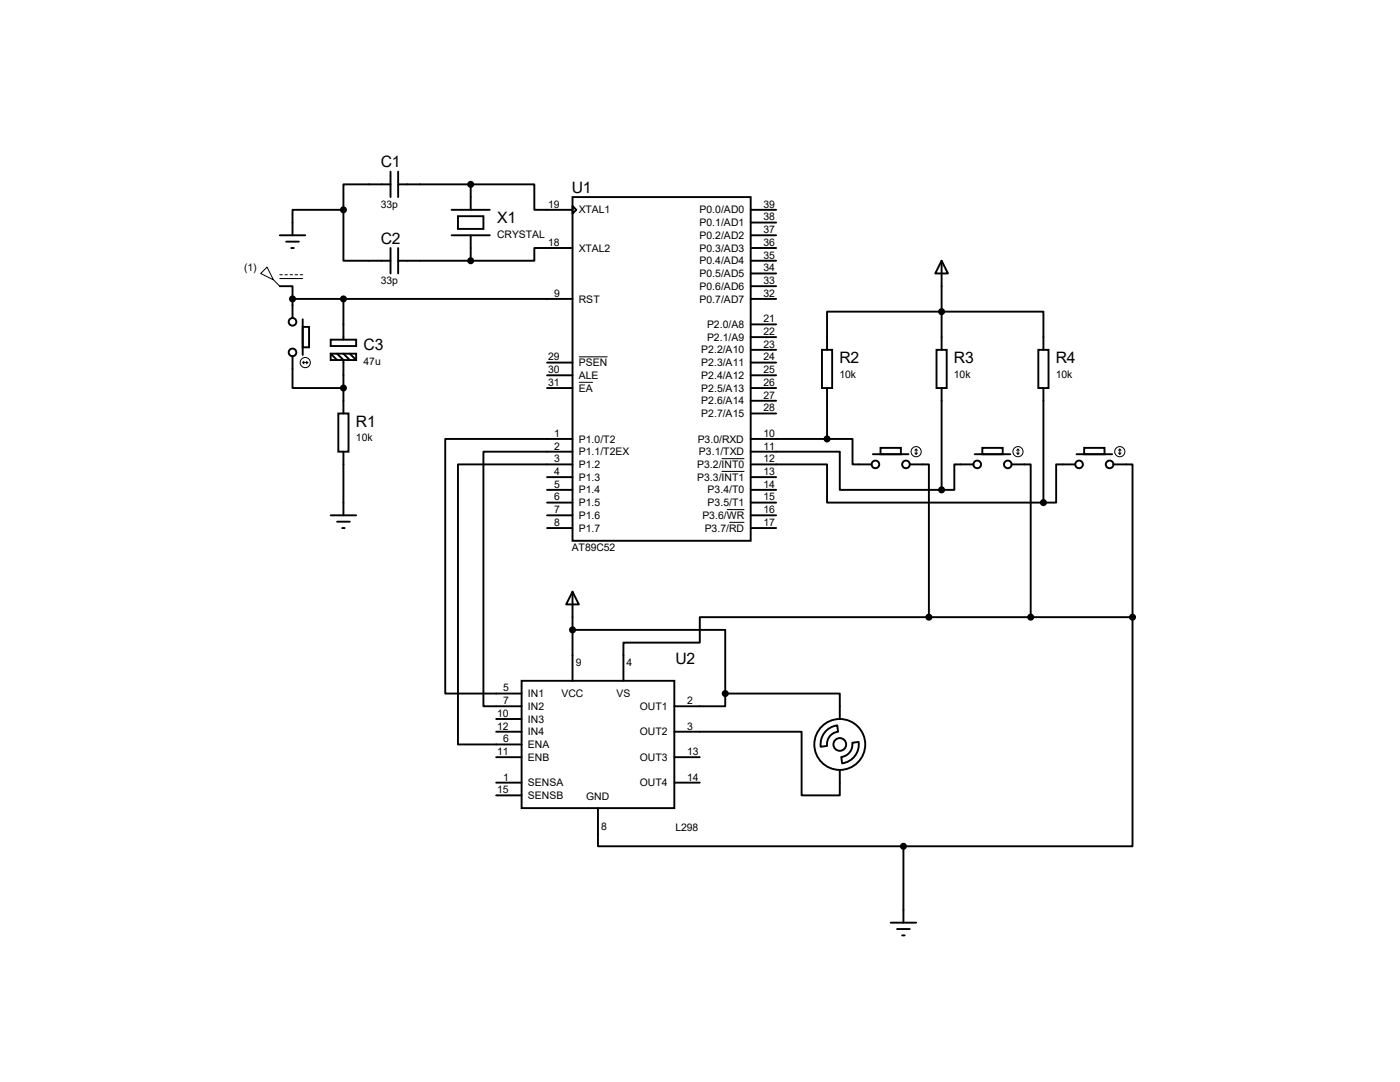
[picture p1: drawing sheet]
<svg xmlns="http://www.w3.org/2000/svg" width="279mm" height="216mm" viewBox="0 0 279 216" stroke-linecap="round" stroke-linejoin="round" font-family="sans-serif">
<g fill="none" stroke="#000" stroke-width=".38">
<path d="M77.9 36.8h-9.4v5.1M77.9 34.2v5.1M79.5 36.8h14.4M79.5 34.2v5.1M93.9 36.8h12.7v5.1h7.7M93.9 36.8v5.1M114.3 39.3h35.5v68.6h-35.5zM55.8 57.1h2.6v2.5M55.8 46.9h5.1M57.1 48.2h2.5M58.1 49.5h.5M58.4 59.6h55.9"/>
<path d="M58.4 59.6v3.9M68.5 41.9v10.1h9.4M68.5 41.9h-10.1v5M68.5 59.6v8.2M77.9 49.5v5.1M79.5 52h14.4M79.5 49.5v5.1M90.1 41.9h7.6M90.1 46.9h7.6M91.4 43.1h5.1v2.6h-5.1zM93.9 46.9v5.1M114.3 41.1l.7 .8-.7 .7z"/>
<path d="M114.3 49.5h-7.7v2.5h-12.7M149.8 52h5.1M149.8 59.6h5.1M149.8 49.5h5.1M149.8 41.9h5.1M149.8 44.4h5.1M149.8 46.9h5.1M149.8 54.6h5.1M149.8 57.1h5.1M187.9 52l1.3 2.6h-2.6zM187.9 52v17.8M58.4 71.1v6.3h10.1"/>
<path d="M60.4 65.2h1.3v4.1h-1.3zM60.4 63.7v7.1M66 67.8h5.1v1.2h-5.1zM66 70.6h5.1v1.2h-5.1zM66 70.6l1.3 1.2M67.3 70.6l1.2 1.2v10.7M68.5 70.6l1.3 1.2M69.8 70.6l1.3 1.2M109.2 74.9h5.1M109.2 77.4h5.1M109.2 72.3h5.1M149.8 74.9h5.1"/>
<path d="M149.8 77.4h5.1M149.8 72.3h5.1M149.8 64.7h5.1M149.8 67.3h5.1M149.8 69.8h5.1M149.8 80h5.1M164 69.8h2.1v7.6h-2.1zM165.1 69.8v-7.6h43.1v7.6M165.1 77.4v10.2M186.9 69.8h2v7.6h-2zM187.9 77.4v20.3M207.2 69.8h2.1v7.6h-2.1z"/>
<path d="M208.2 77.4v22.9M67.5 82.5h2.1v7.6h-2.1zM68.5 90.1v12.7M109.2 95.2h5.1M109.2 97.7h5.1M114.3 87.6h-25.4v50.8h15.2M114.3 90.1h-17.8v50.8h7.6M114.3 92.7h-22.9v55.8h12.7M149.8 90.1h17.8v7.6h20.3M149.8 92.7h15.3v7.6h43.1M149.8 87.6h15.3M149.8 95.2h5.1"/>
<path d="M149.8 97.7h5.1M149.8 82.5h5.1M165.1 87.6h5v5.1h3.8M174.2 90.6h7.1M175.7 89.4h4.1v1.2h-4.1zM181.6 92.7h3.8v30.4M194.3 92.7h-3.8v5h-2.6M194.5 90.6h7.1M196 89.4h4.1v1.2h-4.1zM201.9 92.7h3.8v30.4M214.6 92.7h-3.8v7.6h-2.6M214.8 90.6h7.2"/>
<path d="M216.4 89.4h4v1.2h-4zM222.2 92.7h3.8v30.4M66 102.8h5.1M67.3 104.1h2.5M68.3 105.4h.5M109.2 100.3h5.1M109.2 102.8h5.1M109.2 105.4h5.1M114.3 118.1l1.2 2.5h-2.5zM114.3 118.1v17.7M149.8 100.3h5.1M149.8 102.8h5.1"/>
<path d="M149.8 105.4h5.1M104.1 135.8h30.5v25.4h-30.5zM114.3 125.7h30.4v12.7M144.7 138.4h22.9v5.1M144.7 138.4v2.5h-10.1M185.4 123.1h-45.7v5.1h-15.3v7.6M185.4 123.1h40.6M226 123.1v45.8h-45.7M99 146h5.1M99 151.1h5.1M99 156.2h5.1M99 143.5h5.1"/>
<path d="M99 158.7h5.1M134.6 146h25.4v12.7h7.6v-5.1M134.6 151.1h5.1M134.6 156.2h5.1M165 145.7l1.3-.8 .8-.2 .2 1.3a2.5 2.5 0 0 0-2.2 2.8l-1.3 .2a3.8 3.8 0 0 1 1.2-3.3zM170.1 148.2l1.3-.2a3.8 3.8 0 0 1-3.3 4.3l-.2-1.3a2.5 2.5 0 0 0 2.2-2.8zM119.3 161.2v7.7h61M180.3 168.9v15.2M177.8 184.1h5M179 185.4h2.6M180 186.6h.6"/>
<circle cx="58.4" cy="64.2" r=".76"/>
<circle cx="58.4" cy="70.3" r=".76"/>
<circle cx="174.7" cy="92.7" r=".76"/>
<circle cx="180.8" cy="92.7" r=".76"/>
<circle cx="195" cy="92.7" r=".76"/>
<circle cx="201.1" cy="92.7" r=".76"/>
<circle cx="215.3" cy="92.7" r=".76"/>
<circle cx="221.4" cy="92.7" r=".76"/>
<circle cx="167.6" cy="148.5" r="5.1"/>
<circle cx="167.6" cy="148.5" r="1.27"/>
</g>
<g fill="none" stroke="#000" stroke-width=".2">
<path d="M52 54.6l1.3-1.3 1.3 2.5zM54.6 55.8l1.2 1.3M55.8 54.8h.5M55.8 55.6h4.6M56.9 54.8h.5M57.9 54.8h.5M58.9 54.8h.5M59.9 54.8h.5M60.4 72.3h1M60.4 72.3l.3 .3M60.7 72.1l-.3 .2M61.2 72.1l.2 .2"/>
<path d="M61.4 72.3l-.2 .3M115.5 76.3h2.8M115.5 71.2h5.7M144 91.5h4.5M144 94.1h4.5M182.6 90.4l.2 .2M182.8 89.6v1M182.8 89.6l-.2 .3M182.8 89.6l.3 .3M183.1 90.4l-.3 .2M202.9 90.4l.3 .2M203.2 89.6v1"/>
<path d="M203.2 89.6l-.3 .3M203.2 89.6l.2 .3M203.4 90.4l-.2 .2M223.2 90.4l.3 .2M223.5 89.6v1M223.5 89.6l-.3 .3M223.5 89.6l.2 .3M223.7 90.4l-.2 .2M145.1 101.7h3.4M145.5 104.2h3"/>
<circle cx="60.9" cy="72.3" r="1.02"/>
<circle cx="182.8" cy="90.1" r="1.02"/>
<circle cx="203.2" cy="90.1" r="1.02"/>
<circle cx="223.5" cy="90.1" r="1.02"/>
</g>
<g fill="#000" stroke="#000" stroke-width=".38">
<circle cx="93.9" cy="36.8" r=".51"/>
<circle cx="58.4" cy="59.6" r=".51"/>
<circle cx="68.5" cy="41.9" r=".51"/>
<circle cx="68.5" cy="59.6" r=".51"/>
<circle cx="93.9" cy="52" r=".51"/>
<circle cx="68.5" cy="77.4" r=".51"/>
<circle cx="187.9" cy="62.2" r=".51"/>
<circle cx="165.1" cy="87.6" r=".51"/>
<circle cx="187.9" cy="97.7" r=".51"/>
<circle cx="208.2" cy="100.3" r=".51"/>
<circle cx="114.3" cy="125.7" r=".51"/>
<circle cx="144.7" cy="138.4" r=".51"/>
<circle cx="185.4" cy="123.1" r=".51"/>
<circle cx="205.7" cy="123.1" r=".51"/>
<circle cx="226" cy="123.1" r=".51"/>
<circle cx="180.3" cy="168.9" r=".51"/>
</g>
<g font-size="3.1">
<text x="76" y="33.4">C1</text>
<text x="114.1" y="38.5">U1</text>
<text x="99.2" y="44.5">X1</text>
<text x="76" y="48.6">C2</text>
<text x="72.6" y="69.9">C3</text>
<text x="167.5" y="72.5">R2</text>
<text x="190.4" y="72.5">R3</text>
<text x="210.7" y="72.5">R4</text>
<text x="71" y="85.2">R1</text>
<text x="134.8" y="132.4">U2</text>
</g>
<g font-size="2.1">
<text x="76" y="41.4">33p</text>
<text x="109.4" y="41.4">19</text>
<text x="152.4" y="41.4">39</text>
<text x="99.2" y="47.4">CRYSTAL</text>
<text x="115.5" y="42.6">XTAL1</text>
<text x="139.6" y="42.6">P0.0/AD0</text>
<text x="139.6" y="45.1">P0.1/AD1</text>
<text x="139.6" y="47.7">P0.2/AD2</text>
<text x="152.4" y="44">38</text>
<text x="152.4" y="46.5">37</text>
<text x="109.4" y="49.1">18</text>
<text x="115.5" y="50.2">XTAL2</text>
<text x="139.6" y="50.2">P0.3/AD3</text>
<text x="139.6" y="52.7">P0.4/AD4</text>
<text x="152.4" y="49.1">36</text>
<text x="152.4" y="51.6">35</text>
<text x="48.7" y="54">(1)</text>
<text x="76" y="56.7">33p</text>
<text x="110.6" y="59.2">9</text>
<text x="139.6" y="55.3">P0.5/AD5</text>
<text x="139.6" y="57.8">P0.6/AD6</text>
<text x="152.4" y="54.1">34</text>
<text x="152.4" y="56.7">33</text>
<text x="152.4" y="59.2">32</text>
<text x="115.5" y="60.4">RST</text>
<text x="139.6" y="60.4">P0.7/AD7</text>
<text x="141.1" y="65.4">P2.0/A8</text>
<text x="152.4" y="64.3">21</text>
<text x="109.4" y="71.9">29</text>
<text x="140" y="70.5">P2.2/A10</text>
<text x="141.1" y="68">P2.1/A9</text>
<text x="152.4" y="66.8">22</text>
<text x="152.4" y="69.4">23</text>
<text x="152.4" y="71.9">24</text>
<text x="72.6" y="72.8">47u</text>
<text x="109.4" y="74.5">30</text>
<text x="109.4" y="77">31</text>
<text x="115.5" y="75.6">ALE</text>
<text x="115.5" y="73.1">PSEN</text>
<text x="140" y="73.1">P2.3/A11</text>
<text x="140" y="75.6">P2.4/A12</text>
<text x="152.4" y="74.5">25</text>
<text x="152.4" y="77">26</text>
<text x="167.5" y="75.4">10k</text>
<text x="190.4" y="75.4">10k</text>
<text x="210.7" y="75.4">10k</text>
<text x="115.5" y="78.1">EA</text>
<text x="140" y="83.2">P2.7/A15</text>
<text x="140" y="78.1">P2.5/A13</text>
<text x="140" y="80.7">P2.6/A14</text>
<text x="152.4" y="82.1">28</text>
<text x="152.4" y="79.5">27</text>
<text x="71" y="88.1">10k</text>
<text x="110.6" y="87.2">1</text>
<text x="110.6" y="89.7">2</text>
<text x="115.5" y="88.3">P1.0/T2</text>
<text x="139.2" y="88.3">P3.0/RXD</text>
<text x="152.4" y="87.2">10</text>
<text x="152.4" y="89.7">11</text>
<text x="110.6" y="92.2">3</text>
<text x="110.6" y="94.8">4</text>
<text x="115.5" y="90.8">P1.1/T2EX</text>
<text x="115.5" y="93.4">P1.2</text>
<text x="115.5" y="95.9">P1.3</text>
<text x="139.1" y="93.4">P3.2/INT0</text>
<text x="139.1" y="95.9">P3.3/INT1</text>
<text x="139.5" y="90.8">P3.1/TXD</text>
<text x="152.4" y="92.2">12</text>
<text x="152.4" y="94.8">13</text>
<text x="110.6" y="97.3">5</text>
<text x="110.6" y="99.9">6</text>
<text x="115.5" y="98.5">P1.4</text>
<text x="115.5" y="101">P1.5</text>
<text x="141.2" y="98.5">P3.4/T0</text>
<text x="141.2" y="101">P3.5/T1</text>
<text x="152.4" y="97.3">14</text>
<text x="152.4" y="99.9">15</text>
<text x="110.6" y="102.4">7</text>
<text x="110.6" y="104.9">8</text>
<text x="115.5" y="103.5">P1.6</text>
<text x="115.5" y="106.1">P1.7</text>
<text x="140.2" y="103.5">P3.6/WR</text>
<text x="140.6" y="106.1">P3.7/RD</text>
<text x="152.4" y="104.9">17</text>
<text x="152.4" y="102.4">16</text>
<text x="114.1" y="110">AT89C52</text>
<text x="100.4" y="138">5</text>
<text x="114.9" y="132.9">9</text>
<text x="125.1" y="132.9">4</text>
<text x="99.2" y="143">10</text>
<text x="100.4" y="140.5">7</text>
<text x="105.4" y="139.1">IN1</text>
<text x="105.4" y="141.6">IN2</text>
<text x="112.1" y="139">VCC</text>
<text x="123" y="139">VS</text>
<text x="127.7" y="141.6">OUT1</text>
<text x="137.1" y="140.5">2</text>
<text x="99.2" y="145.6">12</text>
<text x="100.4" y="148.1">6</text>
<text x="105.4" y="149.3">ENA</text>
<text x="105.4" y="144.2">IN3</text>
<text x="105.4" y="146.7">IN4</text>
<text x="127.7" y="146.7">OUT2</text>
<text x="137.1" y="145.6">3</text>
<text x="99.2" y="150.7">11</text>
<text x="100.4" y="155.7">1</text>
<text x="105.4" y="151.8">ENB</text>
<text x="127.7" y="151.8">OUT3</text>
<text x="137.1" y="150.7">13</text>
<text x="137.1" y="155.7">14</text>
<text x="99.2" y="158.3">15</text>
<text x="105.4" y="156.9">SENSA</text>
<text x="105.4" y="159.4">SENSB</text>
<text x="117" y="159.6">GND</text>
<text x="127.7" y="156.9">OUT4</text>
<text x="120" y="165.7">8</text>
<text x="134.8" y="165.9">L298</text>
</g>
</svg>
